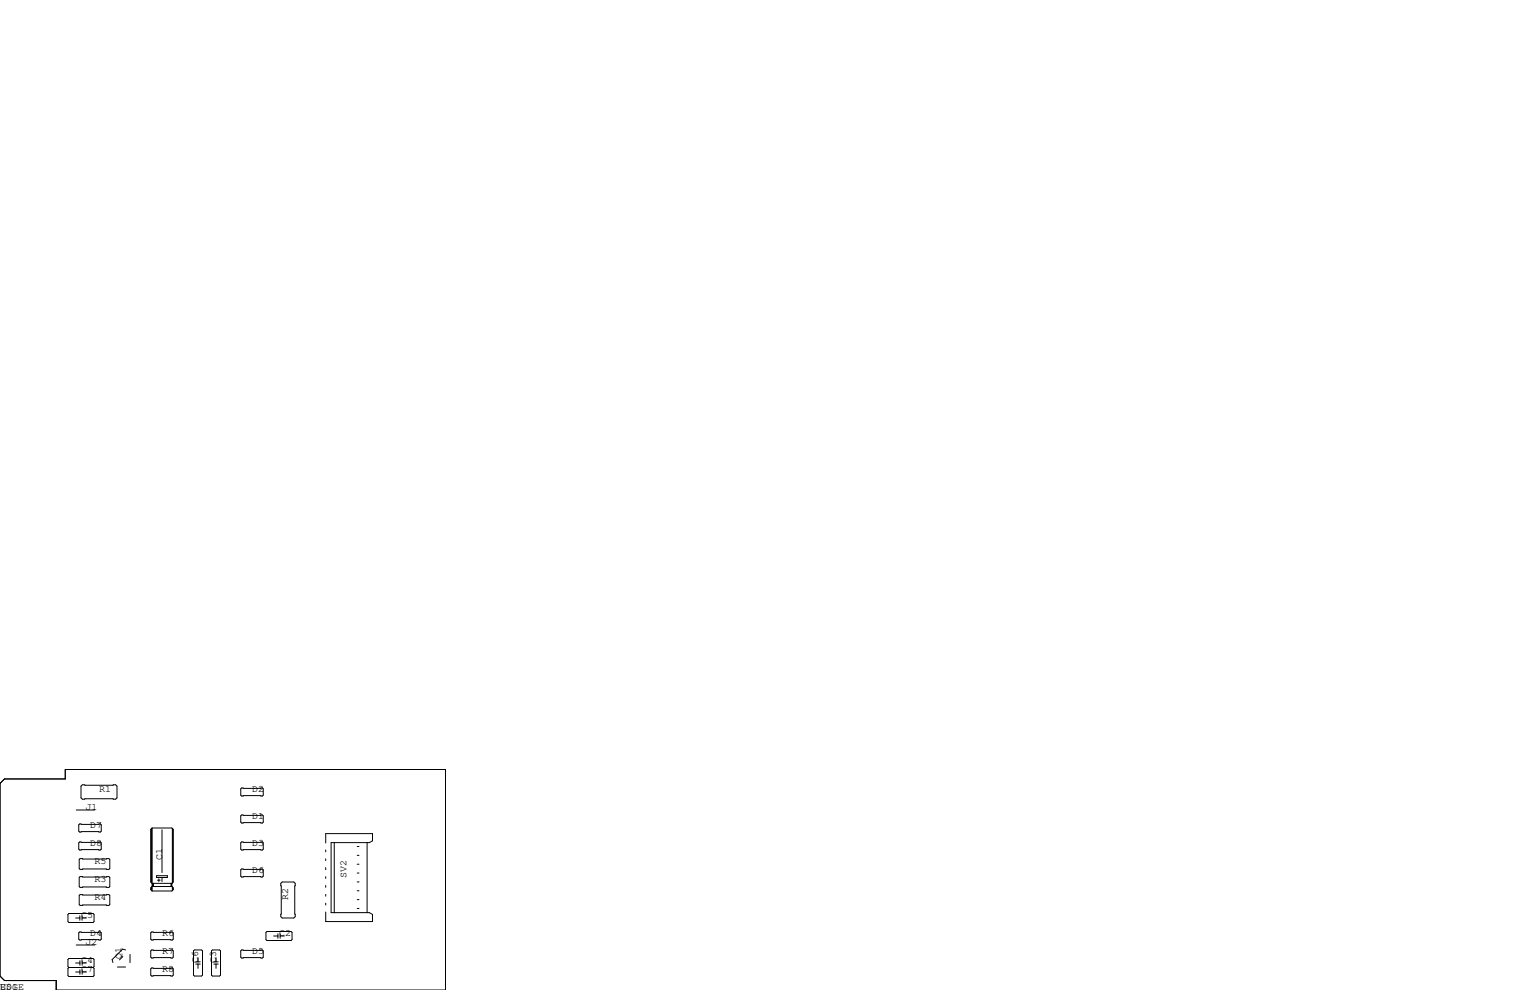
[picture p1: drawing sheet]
<svg xmlns="http://www.w3.org/2000/svg" width="432mm" height="279mm" viewBox="0 0 432 279" stroke-linecap="round" stroke-linejoin="round" font-family="sans-serif">
<g fill="none" stroke="#000" stroke-width=".28">
<path d="M0 221.1l1.3-1.3h17.1v-2.6h107.3v62.2h-109.8v-2.7h-14.6l-1.3-1.2zM21.5 228.6h5.2M22.5 237.6h5.8l.3 .3v1.7l-.3 .3h-5.8l-.3-.3v-1.7zM22.5 232.5h5.8l.3 .3v1.8l-.3 .2h-5.8l-.3-.2v-1.8zM22.9 221.9l.3-.4h9.4l.4 .4v3.3l-.4 .4h-9.4l-.3-.4zM42.7 234.1v14.8M42.8 233.9v15.1M42.9 233.7l-.4 .4v14.8l.4 .4h5.6M42.9 233.7h5.6l.4 .4v14.8l-.4 .4M42.9 233.7v17.8M45.7 234.2v12.1M48.6 233.8v15.4"/>
<path d="M48.8 234.1v14.8M68.2 237.6h5.8l.3 .3v1.7l-.3 .3h-5.8l-.3-.3v-1.7zM68.2 222.4h5.8l.3 .2v1.8l-.3 .3h-5.8l-.3-.3v-1.8zM68.2 230h5.8l.3 .3v1.7l-.3 .3h-5.8l-.3-.3v-1.7zM91.9 237.9v-2.6h13.2v2l-.9 .5h-10.8v19.8h10.8l.9 .5v2h-13.2v-2.7M91.9 239.9v.5M94.3 237.8v19.8M100.8 238.9h.5M103.6 237.8v19.8M19.2 258.1l.2-.3h6.9l.2 .3v2l-.2 .2h-6.9l-.2-.2zM21.3 259.1h1.2M22.4 247.6l.2-.2h8.1l.3 .2v2.6l-.3 .2h-8.1l-.2-.2z"/>
<path d="M22.4 252.7l.2-.2h8.1l.3 .2v2.6l-.3 .2h-8.1l-.2-.2zM22.5 258.4v1.3M22.6 242.3h8.1l.3 .3v2.5l-.3 .3h-8.1l-.2-.3v-2.5zM23.2 259.1h1.2M23.2 258.4v1.3M42.7 250.6v.5M42.8 250.4v.8M43.1 249.4v.7M43.2 249.4v.7M43.3 249.3v.9M44.2 247.1h3v.5h-3zM44.5 248.4h.7"/>
<path d="M44.8 248v.8M45.7 247.6v1.2M48.3 249.3v.9M48.4 249.4v.7M48.5 250.2h-5.6l-.4 .4v.5l.4 .4M48.5 250.2l.4 .4v.5l-.4 .4h-5.6M48.5 249.3v.9M48.6 250.3v1M48.8 250.6v.5M67.9 245.5l.3-.3h5.8l.3 .3v1.8l-.3 .2h-5.8l-.3-.2zM79.6 248.9h3.3l.4 .4v9.4l-.4 .4h-3.3l-.4-.4v-9.4zM91.9 242.4v.5"/>
<path d="M91.9 244.9v.6M91.9 247.4v.5M91.9 249.9v.5M91.9 252.4v.5M91.9 254.9v.5M100.8 256.4h.5M100.8 253.9h.5M100.8 251.4h.5M100.8 248.9h.5M100.8 246.4h.5M100.8 243.9h.5M100.8 241.4h.5"/>
<path d="M19.4 273l-.2-.2v-2l.2-.3h6.9l.2 .3v2l-.2 .2M19.4 273l-.2 .3v2l.2 .3h6.9l.2-.3v-2l-.2-.3M19.4 273h6.9M21.3 274.3h1.3M21.3 271.8h1.3M21.5 266.7h5.2M22.5 263h5.8l.3 .3v1.7l-.3 .3h-5.8l-.3-.3v-1.7zM22.6 271.1v1.3M22.6 273.7v1.3M23.2 274.3h1.2M23.2 271.1v1.3M23.2 273.7v1.3"/>
<path d="M23.2 271.8h1.2M33.1 272.9h2.3M34.7 270l-1 .9M35.4 268.1l-.8-.2-3 2.9 .3 .9M36.7 269.4v2.3M42.5 273.4l.3-.2h5.8l.3 .2v1.8l-.3 .3h-5.8l-.3-.3zM42.5 268.4l.3-.3h5.8l.3 .3v1.7l-.3 .3h-5.8l-.3-.3zM42.5 263.3l.3-.3h5.8l.3 .3v1.7l-.3 .3h-5.8l-.3-.3zM54.6 268.4l.3-.3h2l.3 .3v6.8l-.3 .3h-2l-.3-.3zM55.2 272.1h1.3M55.2 271.4h1.3M55.9 270.3v1.1"/>
<path d="M55.9 272.1v1.2M59.7 268.4l.2-.3h2.1l.2 .3v6.8l-.2 .3h-2.1l-.2-.3zM60.3 272.1h1.3M60.3 271.4h1.3M61 270.3v1.1M61 272.1v1.2M67.9 268.4l.3-.3h5.8l.3 .3v1.7l-.3 .3h-5.8l-.3-.3zM75.1 263.1l.2-.2h6.9l.2 .2v2.1l-.2 .2h-6.9l-.2-.2zM77.2 264.2h1.2M78.4 263.5v1.3M79.1 264.2h1.2M79.1 263.5v1.3"/>
</g>
<g font-size="2.8">
<text x="27.9" y="223.5">R1</text>
<text x="71.1" y="223.5">D2</text>
<text x="24.1" y="228.6">J1</text>
<text x="25.4" y="233.7">D7</text>
<text x="71.1" y="231.1">D1</text>
<text x="25.4" y="238.8">D8</text>
<text x="71.1" y="238.8">D3</text>
<text x="26.7" y="243.8">R5</text>
<text x="45.7" y="242.6" transform="rotate(-90 45.7 242.6)">C1</text>
<text x="26.7" y="248.9">R3</text>
<text x="71.1" y="246.4">D6</text>
<text x="97.8" y="247.6" transform="rotate(-90 97.8 247.6)">SV2</text>
<text x="26.7" y="254">R4</text>
<text x="81.3" y="254" transform="rotate(-90 81.3 254)">R2</text>
<text x="22.9" y="259.1">C5</text>
<text x="24.1" y="266.7">J2</text>
<text x="25.4" y="264.2">D4</text>
<text x="45.7" y="264.2">R6</text>
<text x="45.7" y="269.2">R7</text>
<text x="71.1" y="269.2">D5</text>
<text x="78.7" y="264.2">C2</text>
<text x="22.9" y="274.3">C7</text>
<text x="22.9" y="271.8">C4</text>
<text x="34.3" y="270.5" transform="rotate(-90 34.3 270.5)">Q1</text>
<text x="45.7" y="274.3">R8</text>
<text x="55.9" y="271.8" transform="rotate(-90 55.9 271.8)">C6</text>
<text x="61" y="271.8" transform="rotate(-90 61 271.8)">C3</text>
<text x="0" y="279.4">U$1</text>
<text x="0" y="279.4">EDGE</text>
</g>
</svg>
